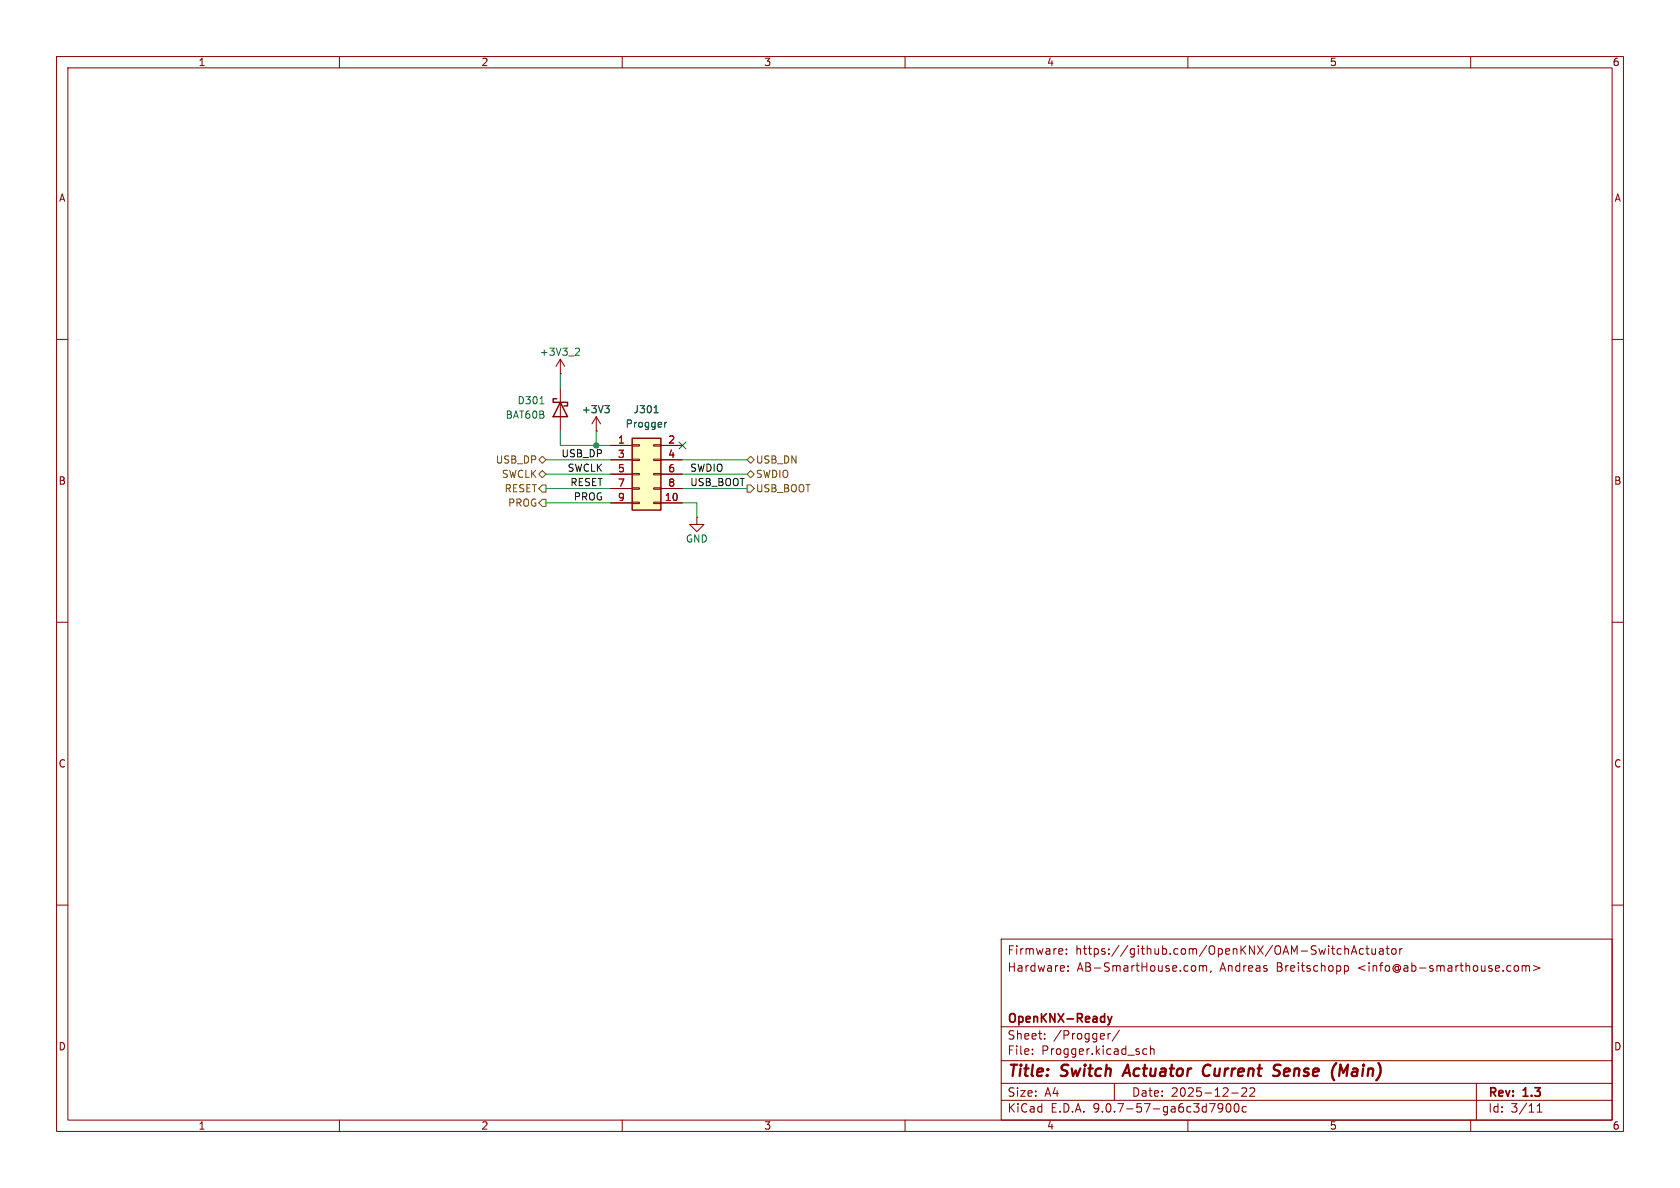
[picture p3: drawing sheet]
<svg xmlns="http://www.w3.org/2000/svg" width="297mm" height="210mm" viewBox="0 0 297 210" stroke-linecap="round" stroke-linejoin="round" font-family="sans-serif">
<g fill="none" stroke="#840000" stroke-width=".18">
<path d="M10 10h277v190h-277zM12 12h273v186h-273zM60 10v2M110 10v2M160 10v2M210 10v2M260 10v2M10 60h2M99.1 66h.1M99.1 63.5l-.8 1.3M99.1 63.5l.7 1.3M99.1 63.5v2.5"/>
<path d="M285 60h2M123.2 91.4v1.3h1.3l-1.3 1.3-1.3-1.3h1.3M123.2 91.4h.1M10 110h2M285 110h2M10 160h2M177 166h108v32h-108zM187.8 167.8l.1 .3-.7 .1M188.5 168.6v.1M188.5 167.8v.1M188.8 171.6v.1M188.8 170.8v.1"/>
<path d="M211.1 170.7l.3 .3v.4l-.3 .3M212 170.8l.5-.1 .2 .2M212 170.7v1M212.7 170.9l.2-.2 .3 .1 .1 .9M212.7 170.9v.8M214.1 171.6l-.1 .3M237.7 170.8l.4-.1 .3 .3v.4l-.2 .2h-.5M237.7 170.7v1.5M237.7 167.8l.3-.1 .3 .1 .1 .9M237.7 167.2v1.5M238.9 168.7l.5-1.5 .5 1.5M239 168.3h.7"/>
<path d="M241 167.8l-.4-.1-.3 .3v.4l.2 .2h.5M241.5 167.7h.5M241.7 167.2v1.3l.3 .2M242.5 167.7l.1 .9 .4 .1 .2-.1M243.2 167.7v1M243.9 167.8h.6v.9M244.5 168.1h-.5a.29 .29 0 0 0-.2 .3 .29 .29 0 0 0 .2 .3l.5-.1M245 167.7h.6M245.2 167.2v1.3l.4 .2M246.2 167.8l.3-.1 .3 .3v.4l-.3 .3-.3-.1-.2-.2v-.4zM247.5 167.7v1M247.9 167.7l-.3 .1-.1 .2"/>
<path d="M267.8 170.8l.4-.1 .3 .3v.4l-.3 .3-.4-.1-.1-.2v-.4zM269.1 170.8l.4-.1 .2 .2M269.1 170.7v1M269.7 170.9l.3-.2 .3 .1 .1 .9M269.7 170.9v.8M271.1 170.7l1.1 .4-1.1 .5M285 160h2M60 198v2M110 198v2M160 198v2M177 194.5h108M177 191.5h108"/>
<path d="M177 187.5h108M177 181.5h108M182.5 186.3v.1M182.5 185.5v.1M184.7 183.6v.1M184.7 182.8v.1M195.9 182.7v1M196.3 182.7l-.3 .1-.1 .2M197 191.5v3M197.9 182.1l-1.3 2M202.7 185.5l-.4-.1-.3 .3v.4l.2 .2h.5M203.4 185.5l.2-.1 .4 .1v.9"/>
<path d="M203.4 184.9v1.5M210 198v2M216.2 195.7l-.3 .3h-.3l-.3-.3 .2-.5 .4-.1 .2 .1a.99 .99 0 0 1-.4 1.4h-.2M216.9 195.2l.2-.1a.81 .81 0 0 1 .6 .6 .81 .81 0 0 1-.3 .8l-.2 .1a.81 .81 0 0 1-.3-1.4zM217.7 193.2h1.2M218.3 195.2l.2-.1a.81 .81 0 0 1 .6 .6 .81 .81 0 0 1-.3 .8l-.1 .1a.81 .81 0 0 1-.4-1.4zM219.5 192.4l.6-.1 .2 .1 .1 .3-.9 1.1h.9M220.3 195.7l-.4-.1-.3 .3v.4l.1 .2h.6M221 192.4l.5-.1 .2 .1 .1 .3-.9 1.1h.9M260 198v2M261 191.5v6.5M271.7 196.6h.9"/>
<path d="M271.7 195.5l.5-.4v1.5"/>
</g>
<path d="M199.4 188.2l-1 2M213.6 188.2a1.13 1.13 0 0 0-.9 .7 1.13 1.13 0 0 0 .2 1.2l.3 .1 .5-.1M225.4 188.3l.2-.1 .8 .1M225.5 189.2l.4 .1a.49 .49 0 0 1 .3 .5 .49 .49 0 0 1-.4 .4h-.5M238.3 188.2l-.8 1.4-.5-1.4-.3 2" fill="none" stroke="#840000" stroke-width=".4"/>
<path d="M195.8 179.7l.4 1M196.6 179.7l-.4 1M196.2 180.7l-.1 .3-.3 .2" fill="none" stroke="#840000" stroke-width=".3"/>
<path d="M101.9 61.5l.4 .1 .1 .3-.7 .9h.7" fill="none" stroke="#006464" stroke-width=".18"/>
<path d="M111.8 77.5h5v12.7h-5z" fill="#ffffc2"/>
<path d="M98.4 70.5h-.6v.6h2.5v.7h-.6M99.1 71.1l1.2 2.6h-2.5zM111.8 77.5h5v12.7h-5z" fill="none" stroke="#840000" stroke-width=".25"/>
<g fill="none" stroke="#840000" stroke-width=".18">
<path d="M99.1 68.6v7.6M105.4 76.2h.1M105.4 73.7l.8 1.2M105.4 73.7l-.8 1.2M105.4 73.7v2.5M107.9 78.7h3.9M111.8 78.6h1.2v.3h-1.2zM115.6 78.6h1.2v.3h-1.2zM116.8 78.7h3.8M107.9 81.3h3.9M107.9 83.8h3.9M107.9 86.4h3.9"/>
<path d="M107.9 88.9h3.9M111.8 81.2h1.2v.2h-1.2zM111.8 83.7h1.2v.2h-1.2zM111.8 86.2h1.2v.3h-1.2zM111.8 88.8h1.2v.2h-1.2zM115.6 81.2h1.2v.2h-1.2zM115.6 83.7h1.2v.2h-1.2zM115.6 86.2h1.2v.3h-1.2zM115.6 88.8h1.2v.2h-1.2zM116.8 81.3h3.8M116.8 83.8h3.8M116.8 86.4h3.8"/>
<path d="M116.8 88.9h3.8"/>
</g>
<path d="M95.4 71.4h.8M106.9 71.7h.8l-.4 .5M107.5 72.2l.2 .2v.3l-.2 .3M115.6 73h.8M117.5 74.7v.8M117.9 74.7l-.4 .2" fill="none" stroke="#006464" stroke-width=".18"/>
<path d="M95.2 81.3l.7-.7 .6 .7-.6 .6zM95.2 83.8l.7-.6 .6 .6-.6 .7zM95.9 85.7h.6v1.3h-.6l-.7-.6zM95.9 88.3h.6v1.2h-.6l-.7-.6zM132.1 81.3l.6-.7 .6 .7-.6 .6zM132.1 83.8l.6-.6 .6 .6-.6 .7zM132.1 85.7h.6l.6 .7-.6 .6h-.6z" fill="none" stroke="#725600" stroke-width=".18"/>
<path d="M99.1 76.2v2.5h8.8M99.1 66v2.6M105.4 76.2v2.5M96.5 88.9h11.4M96.5 86.4h11.4M96.5 81.3h11.4M96.5 83.8h11.4M120.6 88.9h2.6v2.5M120.6 86.4h11.5M120.6 81.3h11.5M120.6 83.8h11.5" fill="none" stroke="#009600" stroke-width=".18"/>
<path d="M120 78.1l1.3 1.2M121.3 78.1l-1.3 1.2" fill="none" stroke="#000084" stroke-width=".18"/>
<circle cx="105.4" cy="78.7" r=".46" fill="#009600" stroke="#009600" stroke-width=".18"/>
<g font-size="2.8" fill="#840000">
<text x="178" y="190.9">Title:</text>
<text x="187.7" y="190.9">Switch</text>
<text x="199.6" y="190.9">Actuator</text>
<text x="214.3" y="190.9">Current</text>
<text x="227.6" y="190.9">Sense</text>
<text x="238.7" y="190.9">(Main)</text>
</g>
<g font-size="2.1" fill="#840000">
<text x="178" y="172">Hardware:</text>
<text x="178" y="169">Firmware:</text>
<text x="190.1" y="169">https://github.com/OpenKNX/OAM-SwitchActuator</text>
<text x="190.4" y="172">AB-SmartHouse.com,</text>
<text x="215.7" y="172">Andreas</text>
<text x="225.8" y="172">Breitschopp</text>
<text x="240.3" y="172">&lt;info@ab-smarthouse.com&gt;</text>
<text x="178" y="184">Sheet:</text>
<text x="178" y="181.2">OpenKNX-Ready</text>
<text x="186.2" y="184">/Progger/</text>
<text x="178" y="186.7">File:</text>
<text x="184.1" y="186.7">Progger.kicad_sch</text>
<text x="178" y="196.9">KiCad</text>
<text x="178" y="194.1">Size:</text>
<text x="184.7" y="194.1">A4</text>
<text x="185.7" y="196.9">E.D.A.</text>
<text x="193.3" y="196.9">9.0.7-57-ga6c3d7900c</text>
<text x="200" y="194.1">Date:</text>
<text x="207" y="194.1">2025-12-22</text>
<text x="263" y="194.3">Rev:</text>
<text x="263" y="196.9">Id:</text>
<text x="267.1" y="196.9">3/11</text>
<text x="269.4" y="194.3">1.3</text>
</g>
<g font-size="1.8" fill="#840000">
<text x="35" y="11.9">1</text>
<text x="85" y="11.9">2</text>
<text x="135" y="11.9">3</text>
<text x="185" y="11.9">4</text>
<text x="235" y="11.9">5</text>
<text x="285" y="11.9">6</text>
<text x="10.3" y="35.9">A</text>
<text x="285.3" y="35.9">A</text>
<text x="10.3" y="85.9">B</text>
<text x="285.3" y="85.9">B</text>
<text x="10.3" y="135.9">C</text>
<text x="285.3" y="135.9">C</text>
<text x="10.3" y="185.9">D</text>
<text x="285.3" y="185.9">D</text>
<text x="35" y="199.9">1</text>
<text x="85" y="199.9">2</text>
<text x="135" y="199.9">3</text>
<text x="185" y="199.9">4</text>
<text x="235" y="199.9">5</text>
<text x="285" y="199.9">6</text>
</g>
<g font-size="1.8" fill="#006464">
<text x="95.3" y="63.1">+3V3_2</text>
<text x="91.4" y="71.7">D301</text>
<text x="89.3" y="74.2">BAT60B</text>
<text x="102.8" y="73.3">+3V3</text>
<text x="110.5" y="75.8">Progger</text>
<text x="111.9" y="73.3">J301</text>
<text x="121.2" y="96.1">GND</text>
</g>
<g font-size="1.8" fill="#725600">
<text x="87.5" y="82.1">USB_DP</text>
<text x="133.5" y="82.1">USB_DN</text>
<text x="88.6" y="84.7">SWCLK</text>
<text x="89.1" y="87.2">RESET</text>
<text x="89.7" y="89.8">PROG</text>
<text x="133.5" y="84.7">SWDIO</text>
<text x="133.5" y="87.2">USB_BOOT</text>
</g>
<g font-size="1.8" fill="#0f0f0f">
<text x="99.2" y="80.9">USB_DP</text>
<text x="100.2" y="83.5">SWCLK</text>
<text x="121.9" y="83.5">SWDIO</text>
<text x="100.7" y="86">RESET</text>
<text x="101.3" y="88.6">PROG</text>
<text x="121.9" y="86">USB_BOOT</text>
</g>
<g font-size="1.8" fill="#a90000">
<text x="109.1" y="78.5">1</text>
<text x="109.1" y="81">3</text>
<text x="109.1" y="83.6">5</text>
<text x="118" y="78.5">2</text>
<text x="118" y="81">4</text>
<text x="118" y="83.6">6</text>
<text x="109.1" y="86.1">7</text>
<text x="109.1" y="88.6">9</text>
<text x="117.4" y="88.6">10</text>
<text x="118" y="86.1">8</text>
</g>
</svg>
